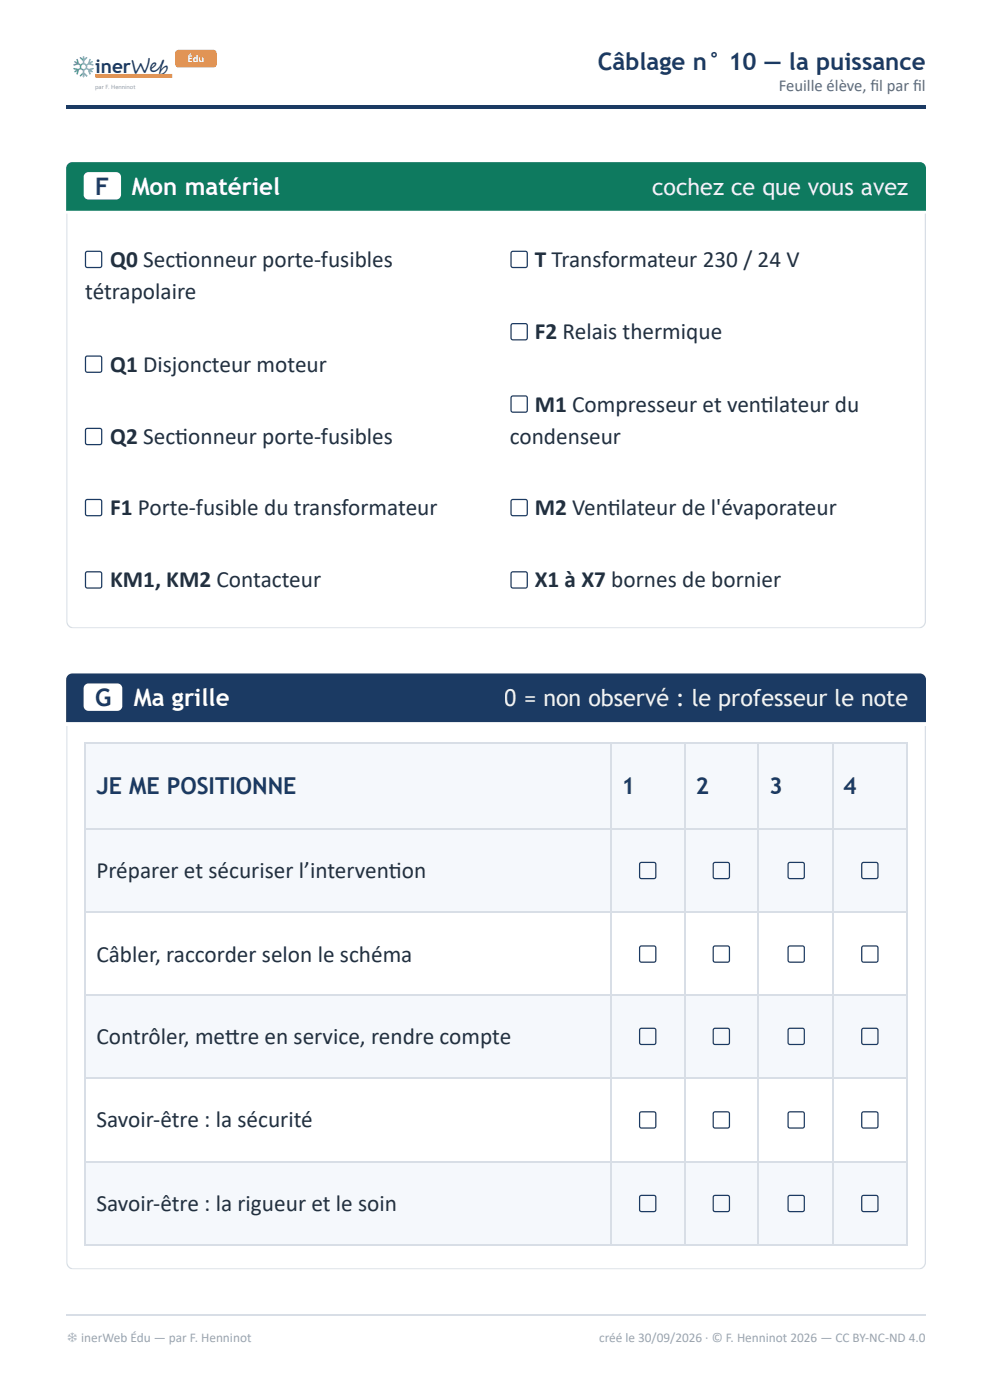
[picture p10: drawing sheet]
<svg xmlns="http://www.w3.org/2000/svg" width="210mm" height="297mm" viewBox="0 0 210 297" stroke-linecap="round" stroke-linejoin="round" font-family="sans-serif">
<path d="M14 22.2h182.3v.8h-182.3z" fill="#1b3a63"/>
<path d="M20.2 16.1h16.3" fill="none" stroke="#e8914a" stroke-width=".79" stroke-linecap="butt"/>
<path d="M37.4 10.8l.5-.2h7.3a.75 .75 0 0 1 .7 .7v2.3a.75 .75 0 0 1-.7 .7h-7.3a.75 .75 0 0 1-.8-.7v-2.3z" fill="#e8914a"/>
<path d="M14.4 34.8l.9-.4h179.7a1.32 1.32 0 0 1 1.3 1.3v9h-182.3v-9z" fill="#0e7a5f"/>
<path d="M18 36.8l.8-.3h5.8a1.06 1.06 0 0 1 1.1 1.1v3.7a1.06 1.06 0 0 1-1.1 1h-5.8a1.06 1.06 0 0 1-1.1-1v-3.7z" fill="#fff"/>
<g fill="#d8dee6">
<path d="M14 132.4h182.3v1h-182.3z"/>
<path d="M195.3 45.2h1v88.2h-1z"/>
<path d="M14 45.2h1v88.2h-1z"/>
</g>
<path d="M18.2 53.4l.3-.1 2.9 .1 .2 .3-.2 2.9-.2 .2-3-.2-.1-.2zM108.5 53.4l.2-.1 3 .1 .1 .3-.1 2.9-.3 .2-2.9-.2-.2-.2zM18.2 75.7l.3-.2 2.9 .2 .2 .2-.2 3-.2 .1-3-.1-.1-.3zM108.5 68.8l.2-.1 3 .1 .1 .3-.1 2.9-.3 .1-2.9-.1-.2-.3zM18.2 91l.3-.1 2.9 .1 .2 .3-.2 2.9-.2 .1-3-.1-.1-.3zM108.5 84.1l.2-.1 3 .1 .1 .3-.1 2.9-.3 .1-2.9-.1-.2-.3zM18.2 106.1l.3-.1 2.9 .1 .2 .3-.2 2.9-.2 .1-3-.1-.1-.3zM108.5 106.1l.2-.1 3 .1 .1 .3-.1 2.9-.3 .1-2.9-.1-.2-.3zM18.2 121.4l.3-.1 2.9 .1 .2 .3-.2 2.9-.2 .2-3-.2-.1-.2zM108.5 121.4l.2-.1 3 .1 .1 .3-.1 2.9-.3 .2-2.9-.2-.2-.2z" fill="none" stroke="#1b3a63" stroke-width=".26"/>
<path d="M14.4 143.3l.9-.4h179.7a1.32 1.32 0 0 1 1.3 1.3v9h-182.3v-9z" fill="#1b3a63"/>
<path d="M18 145.3l.8-.3h6.1a1.06 1.06 0 0 1 1 1.1v3.7a1.06 1.06 0 0 1-1 1h-6.1a1.06 1.06 0 0 1-1.1-1v-3.7z" fill="#fff"/>
<g fill="#d8dee6">
<path d="M14 268.4h182.3v.9h-182.3z"/>
<path d="M195.3 154h1v115.3h-1z"/>
<path d="M14 154h1v115.3h-1z"/>
</g>
<g fill="#f5f8fc">
<path d="M18.3 157.4h111.3v18.3h-111.3z"/>
<path d="M129.6 157.4h15.7v18.3h-15.7z"/>
<path d="M145.3 157.4h15.6v18.3h-15.6z"/>
<path d="M160.9 157.4h15.6v18.3h-15.6z"/>
<path d="M176.5 157.4h15.6v18.3h-15.6z"/>
<path d="M18.3 175.7h111.3v17.7h-111.3z"/>
<path d="M129.6 175.7h15.7v17.7h-15.7z"/>
<path d="M145.3 175.7h15.6v17.7h-15.6z"/>
<path d="M160.9 175.7h15.6v17.7h-15.6z"/>
<path d="M176.5 175.7h15.6v17.7h-15.6z"/>
<path d="M18.3 211.1h111.3v17.8h-111.3z"/>
<path d="M129.6 211.1h15.7v17.8h-15.7z"/>
<path d="M145.3 211.1h15.6v17.8h-15.6z"/>
<path d="M160.9 211.1h15.6v17.8h-15.6z"/>
<path d="M176.5 211.1h15.6v17.8h-15.6z"/>
<path d="M18.3 246.3h111.3v17.8h-111.3z"/>
<path d="M129.6 246.3h15.7v17.8h-15.7z"/>
<path d="M145.3 246.3h15.6v17.8h-15.6z"/>
<path d="M160.9 246.3h15.6v17.8h-15.6z"/>
<path d="M176.5 246.3h15.6v17.8h-15.6z"/>
</g>
<g fill="none" stroke="#d8dee6" stroke-width=".26">
<path d="M18 157.6h174.4M18.1 157.4v106.9M129.5 157.4v106.9M145.1 157.4v106.9M160.7 157.4v106.9M176.6 157.4v106.9M192.2 157.4v106.9M18 175.8h174.4M18 193.5h174.4M18 211h174.4M18 228.7h174.4M18 246.5h174.4"/>
<path d="M14 279h182.3M18 264.2h174.4"/>
</g>
<g fill="none" stroke="#1b3a63" stroke-width=".26">
<path d="M135.7 183.1l.3-.1 2.9 .1 .1 .3-.1 2.9-.3 .1-2.9-.1-.1-.3zM151.3 183.1l.3-.1 2.9 .1 .1 .3-.1 2.9-.2 .1-3-.1-.1-.3zM167.2 183.1l.3-.1 2.9 .1 .1 .3-.1 2.9-.3 .1-2.9-.1-.1-.3zM182.8 183.1l.3-.1 2.9 .1 .1 .3-.1 2.9-.3 .1-2.9-.1-.1-.3zM135.7 200.8l.3-.1 2.9 .1 .1 .3-.1 2.9-.3 .1-2.9-.1-.1-.3zM135.7 218.3l.3-.2 2.9 .2 .1 .2-.1 3-.3 .1-2.9-.1-.1-.3zM151.3 200.8l.3-.1 2.9 .1 .1 .3-.1 2.9-.2 .1-3-.1-.1-.3zM151.3 218.3l.3-.2 2.9 .2 .1 .2-.1 3-.2 .1-3-.1-.1-.3zM167.2 200.8l.3-.1 2.9 .1 .1 .3-.1 2.9-.3 .1-2.9-.1-.1-.3zM167.2 218.3l.3-.2 2.9 .2 .1 .2-.1 3-.3 .1-2.9-.1-.1-.3zM182.8 200.8l.3-.1 2.9 .1 .1 .3-.1 2.9-.3 .1-2.9-.1-.1-.3zM182.8 218.3l.3-.2 2.9 .2 .1 .2-.1 3-.3 .1-2.9-.1-.1-.3z"/>
<path d="M135.7 236l.3-.1 2.9 .1 .1 .3-.1 2.9-.3 .1-2.9-.1-.1-.3zM151.3 236l.3-.1 2.9 .1 .1 .3-.1 2.9-.2 .1-3-.1-.1-.3zM167.2 236l.3-.1 2.9 .1 .1 .3-.1 2.9-.3 .1-2.9-.1-.1-.3zM182.8 236l.3-.1 2.9 .1 .1 .3-.1 2.9-.3 .1-2.9-.1-.1-.3zM135.7 253.7l.3-.1 2.9 .1 .1 .3-.1 2.9-.3 .1-2.9-.1-.1-.3zM151.3 253.7l.3-.1 2.9 .1 .1 .3-.1 2.9-.2 .1-3-.1-.1-.3zM167.2 253.7l.3-.1 2.9 .1 .1 .3-.1 2.9-.3 .1-2.9-.1-.1-.3zM182.8 253.7l.3-.1 2.9 .1 .1 .3-.1 2.9-.3 .1-2.9-.1-.1-.3z"/>
</g>
<g font-size="5.1" fill="#1b3a63">
<text x="126.8" y="14.8">Câblage n° 10 — la puissance</text>
<text x="20.2" y="41.3">F</text>
<text x="20.2" y="149.8">G</text>
</g>
<g font-size="5.1" fill="#fff">
<text x="27.9" y="41.3">Mon matériel</text>
<text x="28.4" y="149.8">Ma grille</text>
</g>
<g font-size="4.9" fill="#fff">
<text x="138.2" y="41.3">cochez ce que vous avez</text>
<text x="107.1" y="149.8">0 = non observé : le professeur le note</text>
</g>
<g font-size="4.9" fill="#22303f">
<text x="23.3" y="56.6">Q0 Sectonneur porte-fusibles</text>
<text x="37.2" y="56.6">i</text>
<text x="113.4" y="56.6">T Transformateur 230 / 24 V</text>
<text x="18.1" y="63.5">tétrapolaire</text>
<text x="113.4" y="72">F2 Relais thermique</text>
<text x="23.3" y="78.8">Q1 Disjoncteur moteur</text>
<text x="113.4" y="87.3">M1 Compresseur et ventlateur du</text>
<text x="161.3" y="87.3">i</text>
<text x="23.3" y="94.2">Q2 Sectonneur porte-fusibles</text>
<text x="37.2" y="94.2">i</text>
<text x="108.1" y="94.2">condenseur</text>
<text x="23.3" y="109.3">F1 Porte-fusible du transformateur</text>
<text x="113.4" y="109.3">M2 Ventlateur de l'évaporateur</text>
<text x="128.9" y="109.3">i</text>
<text x="23.3" y="124.6">KM1, KM2 Contacteur</text>
<text x="113.4" y="124.6">X1 à X7 bornes de bornier</text>
<text x="20.4" y="186.3">Préparer et sécuriser l’interventon</text>
<text x="82.4" y="186.3">i</text>
<text x="20.4" y="204">Câbler, raccorder selon le schéma</text>
<text x="20.4" y="221.5">Contrôler, metre en service, rendre compte</text>
<text x="47.7" y="221.5">t</text>
<text x="20.4" y="239.2">Savoir-être : la sécurité</text>
<text x="20.4" y="256.9">Savoir-être : la rigueur et le soin</text>
</g>
<g font-size="4.9" fill="#1b3a63">
<text x="20.4" y="168.5">JE ME POSITIONNE</text>
<text x="131.8" y="168.5">1</text>
<text x="147.4" y="168.5">2</text>
<text x="163.1" y="168.5">3</text>
<text x="178.8" y="168.5">4</text>
</g>
<g font-size="4.5" fill="#1b3a63">
<text x="14.5" y="15.8">❄</text>
<text x="14.5" y="15.8">️</text>
</g>
<text font-size="4" fill="#1b3a63" x="20.2" y="15.6">inerWeb</text>
<text font-size="3.5" fill="#5d6b7c" x="165.1" y="19.3">Feuille élève, fi l par fi l</text>
<g font-size="2.8" fill="#9aa5b1">
<text x="14.1" y="284.7">❄ inerWeb Édu — par F. Henninot</text>
<text x="127" y="284.7">créé le 30/09/2026 · © F. Henninot 2026 — CC BY-NC-ND 4.0</text>
</g>
<text font-size="2" fill="#fff" x="39.8" y="13.2">Édu</text>
<text font-size="1.3" fill="#999" x="20.2" y="18.9">par F. Henninot</text>
</svg>
